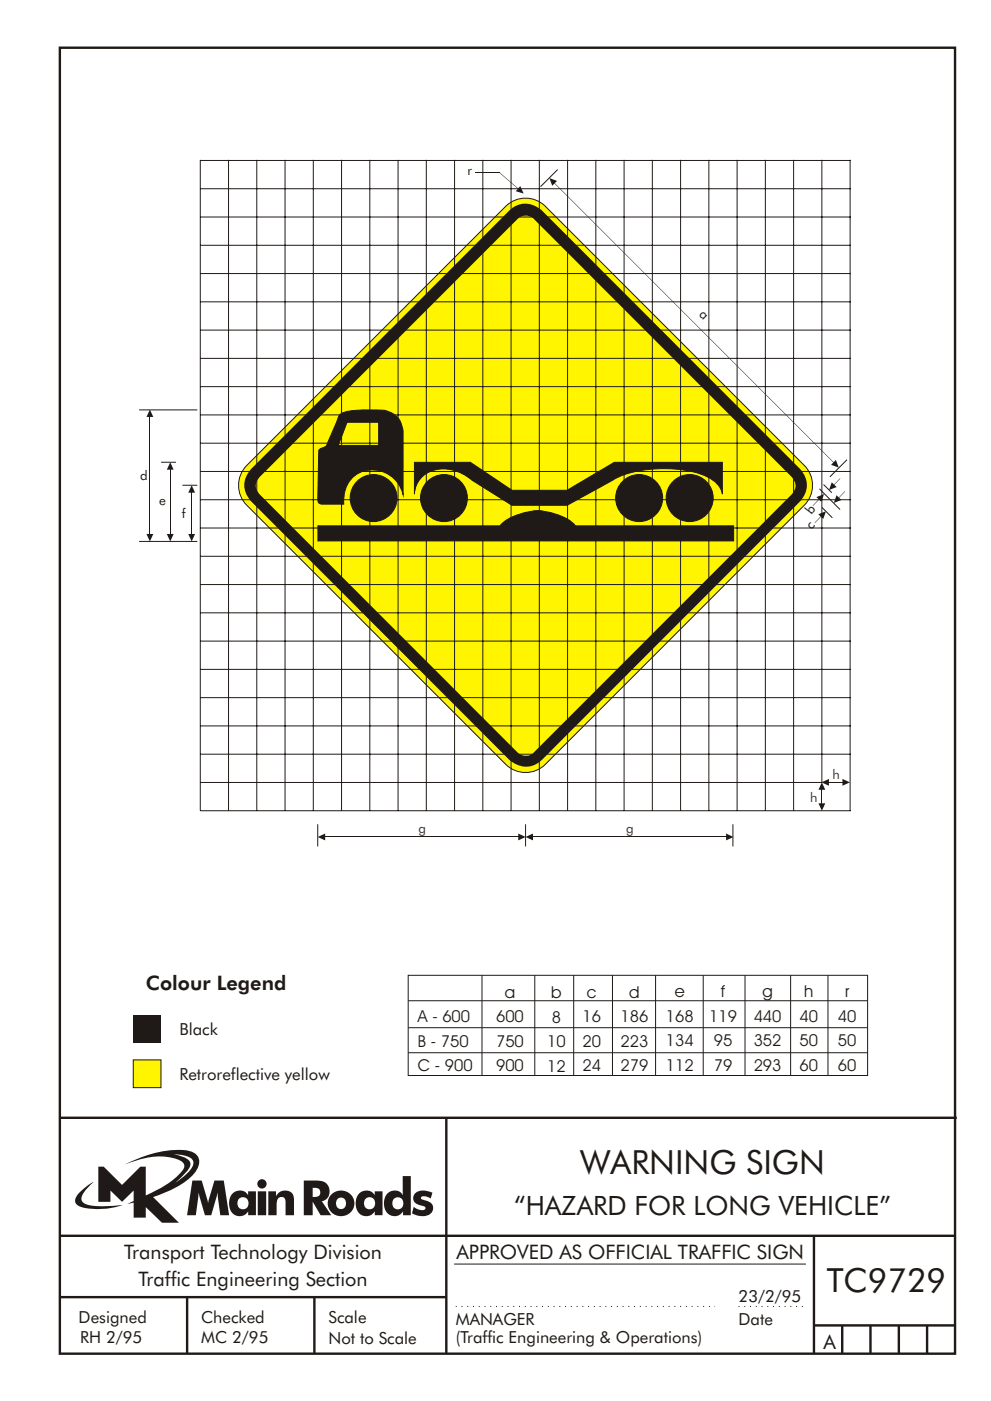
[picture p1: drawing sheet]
<svg xmlns="http://www.w3.org/2000/svg" width="210mm" height="297mm" viewBox="0 0 210 297" stroke-linecap="round" stroke-linejoin="round" font-family="sans-serif">
<path d="M36.8 244.7a5.8 5.8 0 0 1 3.9 1.1 1.58 1.58 0 0 1-.2 2.1l-1.1 1.2-2.2 1.7 .9-.8a6.5 6.5 0 0 0 2.3-3.2 2.43 2.43 0 0 0-2.2-1.8zM20.9 247.4v7.4h2.5v-2.4l2.5 2.4 2.5-2.4v2.2l-1.4 .7 1.4-.3v3.2h2.5v-2.3l3.5 3.3h3.6l-5.5-5.4a20.1 20.1 0 0 0 8.6-4.9 3.1 3.1 0 0 0 .8-3.8 3.8 3.8 0 0 0-3.1-1.3 25.1 25.1 0 0 0-12.4 3.1 16.1 16.1 0 0 1 11.2-1.1 1.56 1.56 0 0 1 1.4 1.9 17.9 17.9 0 0 1-8.1 5.8v-6.1h-1.1l-3.9 3.8-3.9-3.8zM16.9 252.8a1.82 1.82 0 0 0-.6 2.6 9.9 9.9 0 0 0 5.8 .9l1.9-.3 2.1-.5a22.2 22.2 0 0 1-7.7-.1 1.33 1.33 0 0 1-.8-2.2l.9-1.3 1.4-1.3-1.4 .9zM66.3 251.8a1.13 1.13 0 0 1 1.3 .2 1.13 1.13 0 0 1 .3 1.2 1.26 1.26 0 0 1-1.6 .6zM64.5 250.3v7.4h1.8v-2.9l1.7 2.9h2.3l-2-3a2.25 2.25 0 0 0 1.6-2.7 2.25 2.25 0 0 0-2.6-1.7zM69.6 255.2a2.8 2.8 0 0 0 5.6 0 2.8 2.8 0 0 0-5.6 0zM71.7 254.1a1.15 1.15 0 0 1 1.7 1 1.15 1.15 0 0 1-1.7 1 1.46 1.46 0 0 1 0-2zM76.3 253a3.2 3.2 0 0 0 .4 4.6 2.13 2.13 0 0 0 2.8-.8v.8h1.7v-5h-1.7v.8a2.07 2.07 0 0 0-3.2-.4zM77.7 254.1a1.23 1.23 0 0 1 1.7 .3 1.23 1.23 0 0 1-.3 1.6 1.23 1.23 0 0 1-1.7-.1 1.55 1.55 0 0 1 .3-1.8zM85.4 249.4l.1 4a2.16 2.16 0 0 0-2.4-.9 2.16 2.16 0 0 0-1.6 2 2.52 2.52 0 0 0 2.7 3.3 2.11 2.11 0 0 0 1.3-1v.9h1.7v-8.3zM83.7 254.1a1.24 1.24 0 0 1 1.9 1 1.24 1.24 0 0 1-1.9 1.1 1.47 1.47 0 0 1 0-2.1zM88.2 252.9a1.52 1.52 0 0 0-.4 1.7 1.52 1.52 0 0 0 1.4 1 .82 .82 0 0 1 1 .7 2.07 2.07 0 0 1-2.4-.4l-.4 1.3a3.8 3.8 0 0 0 3.9 .2 1.56 1.56 0 0 0 .5-1.7 1.56 1.56 0 0 0-1.3-1.1 1.25 1.25 0 0 1-1.2-.6 1.21 1.21 0 0 1 1.7-.1l.4 .2 .3-1.2a3.7 3.7 0 0 0-3.5 0zM40.8 250.3l-1.1 7.4h1.8l.6-4.9 1.4 4.9h1.3l1.4-4.9 .5 4.9h1.9l-1.1-7.4h-2l-1.4 4.8-1.3-4.8zM49.4 253a3.2 3.2 0 0 0 .4 4.6 2.13 2.13 0 0 0 2.9-.8v.8h1.6v-5h-1.7v.8a2.07 2.07 0 0 0-3.2-.4zM50.8 254.1a1.23 1.23 0 0 1 1.7 .3 1.23 1.23 0 0 1-.2 1.6 1.23 1.23 0 0 1-1.7-.1 1.55 1.55 0 0 1 .2-1.8zM54.7 252.6v5.1h1.8v-5.1zM54.6 251a1 1 0 0 0 2 0 1 1 0 0 0-2 0zM56.9 252.6v5.1h1.8a5.4 5.4 0 0 1 .3-3.6 .91 .91 0 0 1 1.2-.2 .91 .91 0 0 1 .4 1v2.8h1.8v-2.9a2 2 0 0 0-1.4-2.4 2 2 0 0 0-2.4 1.2v-1z" fill-rule="evenodd" fill="#1f1a17"/>
<g fill="none" stroke="#1f1a17" stroke-width=".21">
<path d="M86.6 206.8h97.5v21.2h-97.5zM86.6 217.9h97.5M86.6 212.2h97.5M102.3 206.8v21.3M113.5 206.8v21.3M121.7 206.8v21.3M129.9 206.8v21.3M139.1 206.8v21.3M149.2 206.8v21.3M158.1 206.8v21.3M167.7 206.8v21.3M175.7 206.8v21.3"/>
<path d="M86.6 223.2h97.5M96.3 268h74.7"/>
</g>
<g fill="none" stroke="#1f1a17" stroke-width=".51">
<path d="M12.7 10.1h189.9v276.9h-189.9zM12.7 237h190.3M94.7 236.9v50.1M12.7 262h190M12.7 275h82M39.7 275v12M66.7 275v12M172.7 262v25M172.7 281h30M178.7 281v6M184.7 281v6M190.7 281v6"/>
<path d="M196.7 281v6"/>
</g>
<path d="M96.7 277h55M156.7 277h14" fill="none" stroke="#1f1a17" stroke-width=".21" stroke-dasharray=".2 1" stroke-linecap="butt"/>
<path d="M28.3 215.2h5.9v5.9h-5.9z" fill="#1f1a17"/>
<g fill="#fff500" stroke="#1f1a17" stroke-width=".21">
<path d="M28.3 224.7h5.9v5.9h-5.9z" fill-rule="evenodd"/>
<path d="M52.3 98.7l55-55a6 6 0 0 1 8.4 0l55 55a6 6 0 0 1 0 8.4l-55 55a6 6 0 0 1-8.4 0l-55-55a6 6 0 0 1 0-8.4z" fill-rule="evenodd"/>
</g>
<path d="M108.1 44.6a4.8 4.8 0 0 1 6.8 0l54.9 54.9a4.8 4.8 0 0 1 0 6.8l-54.9 54.9a4.8 4.8 0 0 1-6.8 0l-54.9-54.9a4.8 4.8 0 0 1 0-6.8z" fill-rule="evenodd" fill="#1f1a17"/>
<path d="M55.1 101.2l54.8-54.9a2.46 2.46 0 0 1 3.2 0l54.9 54.9a2.49 2.49 0 0 1 0 3.6l-54.9 54.9a2.39 2.39 0 0 1-3.2-.1l-54.8-54.8a2.43 2.43 0 0 1 0-3.6z" fill-rule="evenodd" fill="#fff500"/>
<g fill="#1f1a17" stroke="#1f1a17" stroke-width=".21">
<path d="M73.6 89.5h6.7v4.9h-8.5zM87.9 98h11.9l8.8 5.9h11.7l10-5.9h23v6.8a5 5 0 0 0-3-3.6 25 25 0 0 0-14.9-1.4 15 15 0 0 0-5.4 2l-9.7 5.3h-11.7l-8.4-5.3a8.4 8.4 0 0 0-9.9-1.3 5.3 5.3 0 0 0-2.4 4.3zM72.2 87.8a11.5 11.5 0 0 1 5.8-.9h1.2a6.2 6.2 0 0 1 4.9 1.3 6 6 0 0 1 1.4 5.1v11.6a6.5 6.5 0 0 0-11.1-3.3 7.2 7.2 0 0 0-1.5 5.3h-4.6a.83 .83 0 0 1-.9-1l.2-10.3a1.41 1.41 0 0 1 1.2-.8l.4-.2 2.7-6.3zM141.3 105.6a5 5 0 0 0 10 0 5 5 0 0 0-10 0zM130.6 105.6a5 5 0 0 0 10 0 5 5 0 0 0-10 0zM89.2 105.6a5 5 0 0 0 10 0 5 5 0 0 0-10 0zM74.3 105.6a5 5 0 0 0 9.9 0 5 5 0 0 0-9.9 0z" fill-rule="evenodd"/>
<path d="M67.5 111.5h38.6a11.8 11.8 0 0 1 7.4-3.2 13.6 13.6 0 0 1 8 2.6l.6 .6h33.5v3.2h-88.1z" fill-rule="evenodd"/>
</g>
<g fill="none" stroke="#1f1a17" stroke-width=".21">
<path d="M42.5 33.9v138h138M42.5 34h138M48.5 33.9v138M54.5 33.9v138M60.5 33.9v138M66.5 33.9v138M72.5 33.9v138M78.5 33.9v138M84.5 33.9v138M90.4 33.9v138M96.4 33.9v138M102.4 33.9v138"/>
<path d="M108.4 33.9v138M114.4 33.9v138M120.4 33.9v138M126.4 33.9v138M132.4 33.9v138M138.4 33.9v138M144.4 33.9v138M150.4 33.9v138M156.4 33.9v138M162.4 33.9v138M168.4 33.9v138M174.4 33.9v132.1"/>
<path d="M180.4 33.9v138M42.5 58h138M42.5 52h138M42.5 46h138M42.5 40h138M42.5 76h138M42.5 70h138M42.5 64h138M42.5 100h138M42.5 94h138M42.5 88h138M42.5 82h138"/>
<path d="M42.5 117.9h138M42.5 111.9h138M42.5 106h138M42.5 135.9h138M42.5 129.9h138M42.5 123.9h138M42.5 159.9h138M42.5 153.9h138M42.5 147.9h138M42.5 141.9h138M42.5 165.9h131.8"/>
</g>
<g fill="#1f1a17">
<path d="M177.3 97.5l.7 1.6-1.7-.6z"/>
<path d="M116.6 37.8l1.6 .6-1 1z"/>
</g>
<path d="M117.6 38.7l59.3 59.5z" fill="#1f1a17"/>
<path d="M118.3 36l-3.6 3.6M179.7 97.5l-3.6 3.6M173.9 103.6l4.3 4.4M174.4 107.6l2.2 2.2M174.7 102.7l1.8 1.8" fill="none" stroke="#1f1a17" stroke-width=".21"/>
<g fill="#1f1a17">
<path d="M174.2 109.4l-1.3 1.5z"/>
<path d="M179.2 104.1l-1.3 1.5z"/>
<path d="M178.2 101.4l-1.3 1.5z"/>
<path d="M173.8 105.8l-1.3 1.5z"/>
</g>
<g fill="#1f1a17">
<path d="M173.6 109l1.6-.6-.5 1.6z"/>
<path d="M177.5 105l1 1-1.6 .6z"/>
<path d="M176.5 102.3l1 1-1.6 .6z"/>
<path d="M173.2 105.4l1.6-.6-.5 1.6z"/>
</g>
<path d="M29.5 86.9h12.4M34.2 98h3.1M29.5 114.8h12.4M38.7 102.9h3.2" fill="none" stroke="#1f1a17" stroke-width=".21"/>
<path d="M39.9 113.2h1.5l-.7 1.6z" fill="#1f1a17"/>
<path d="M40.7 104.3v9.1" fill="none" stroke="#1f1a17" stroke-width=".21"/>
<g fill="#1f1a17">
<path d="M40.7 102.9l.7 1.6h-1.5z"/>
<path d="M35.4 113.2h1.4l-.7 1.6z"/>
</g>
<path d="M36.1 99.4v14" fill="none" stroke="#1f1a17" stroke-width=".21"/>
<g fill="#1f1a17">
<path d="M36.1 98l.7 1.6h-1.4z"/>
<path d="M31.1 113.2h1.4l-.7 1.6z"/>
</g>
<path d="M31.8 88.3v25.1" fill="none" stroke="#1f1a17" stroke-width=".21"/>
<g fill="#1f1a17">
<path d="M31.8 86.8l.7 1.6h-1.4z"/>
<path d="M110.4 39.5l.7 1.5-1.7-.5z"/>
</g>
<path d="M105.9 36.5l4.1 3.6z" fill="#1f1a17"/>
<path d="M100.8 36.6h5.1M67.4 174.8v4.7M111.5 174.8v4.7M155.5 174.8v4.7" fill="none" stroke="#1f1a17" stroke-width=".21"/>
<path d="M67.4 177.5l1.6-.8v1.5z" fill="#1f1a17"/>
<path d="M68.8 177.5h41.3" fill="none" stroke="#1f1a17" stroke-width=".21"/>
<g fill="#1f1a17">
<path d="M110 176.7l1.5 .8-1.5 .7z"/>
<path d="M111.5 177.5l1.6-.8v1.5z"/>
</g>
<path d="M112.9 177.5h41.3" fill="none" stroke="#1f1a17" stroke-width=".21"/>
<g fill="#1f1a17">
<path d="M154 176.7l1.6 .8-1.6 .7z"/>
<path d="M173.6 170.3h1.5l-.7 1.6z"/>
</g>
<path d="M174.4 167.3v3.2" fill="none" stroke="#1f1a17" stroke-width=".21"/>
<g fill="#1f1a17">
<path d="M174.4 165.9l.7 1.6h-1.5z"/>
<path d="M178.7 165.1l1.6 .8-1.6 .7z"/>
</g>
<path d="M175.7 165.9h3.2" fill="none" stroke="#1f1a17" stroke-width=".21"/>
<path d="M174.3 165.9l1.6-.8v1.5z" fill="#1f1a17"/>
<g font-size="7.1" fill="#1f1a17">
<text x="123.1" y="248.9">WARNING SIGN</text>
<text x="175.4" y="274">TC9729</text>
</g>
<text font-size="5.6" fill="#1f1a17" x="109.1" y="257.6">“HAZARD FOR LONG VEHICLE”</text>
<g font-size="4.2" fill="#1f1a17">
<text x="30.9" y="210">Colour Legend</text>
<text x="26.3" y="267">Transport Technology Division</text>
<text x="96.8" y="267">APPROVED AS OFFICIAL TRAFFIC SIGN</text>
<text x="29.4" y="272.6">Traffic Engineering Section</text>
<text x="174.7" y="286">A</text>
</g>
<g font-size="3.5" fill="#1f1a17">
<text x="107.1" y="211.6">a</text>
<text x="117" y="211.6">b</text>
<text x="124.5" y="211.6">c</text>
<text x="133.5" y="211.5">d</text>
<text x="143.2" y="211.5">e</text>
<text x="153" y="211.5">f</text>
<text x="161.8" y="211.5">g</text>
<text x="170.6" y="211.5">h</text>
<text x="179.3" y="211.5">r</text>
<text x="38.1" y="219.3">Black</text>
<text x="88.7" y="222">B - 750</text>
<text x="88.7" y="216.8">A - 600</text>
<text x="105.2" y="216.8">600</text>
<text x="105.2" y="221.9">750</text>
<text x="117.1" y="216.8">8</text>
<text x="123.6" y="216.8">16</text>
<text x="123.6" y="221.9">20</text>
<text x="131.7" y="216.7">186</text>
<text x="131.7" y="221.9">223</text>
<text x="141.3" y="216.7">168</text>
<text x="141.3" y="221.8">134</text>
<text x="150.5" y="216.7">119</text>
<text x="151.5" y="221.8">95</text>
<text x="159.9" y="216.7">440</text>
<text x="159.9" y="221.8">352</text>
<text x="169.6" y="216.7">40</text>
<text x="169.6" y="221.8">50</text>
<text x="177.8" y="216.7">40</text>
<text x="177.8" y="221.8">50</text>
<text x="88.7" y="227.1">C - 900</text>
<text x="105.2" y="227.1">900</text>
<text x="116.1" y="222">10</text>
<text x="116.1" y="227.2">12</text>
<text x="123.6" y="227.1">24</text>
<text x="131.7" y="227.1">279</text>
<text x="141.3" y="227">112</text>
<text x="151.5" y="227">79</text>
<text x="159.9" y="227">293</text>
<text x="169.6" y="227">60</text>
<text x="177.8" y="227">60</text>
<text x="38.1" y="228.9">Retroreflective yellow</text>
<text x="16.7" y="280.5">Designed</text>
<text x="42.7" y="280.5">Checked</text>
<text x="69.7" y="280.5">Scale</text>
<text x="96.7" y="281">MANAGER</text>
<text x="156.7" y="276">23/2/95</text>
<text x="156.7" y="281">Date</text>
<text x="17" y="284.8">RH 2/95</text>
<text x="42.7" y="284.8">MC 2/95</text>
<text x="69.7" y="285">Not to Scale</text>
<text x="96.7" y="284.7">(Traffic Engineering &amp; Operations)</text>
</g>
<g font-size="2.8" fill="#1f1a17">
<text x="99.2" y="37.2">r</text>
<text x="148.2" y="66.8" transform="rotate(45 148.2 66.8)">a</text>
<text x="29.7" y="101.8">d</text>
<text x="33.8" y="107">e</text>
<text x="38.6" y="109.9">f</text>
<text x="172.2" y="109.3" transform="rotate(-52 172.2 109.3)">b</text>
<text x="172.2" y="112.4" transform="rotate(-52 172.2 112.4)">c</text>
</g>
<g font-size="2.8" fill="#383633">
<text x="176.6" y="165.2">h</text>
<text x="171.9" y="169.9">h</text>
<text x="88.8" y="176.5">g</text>
<text x="132.9" y="176.5">g</text>
</g>
</svg>
